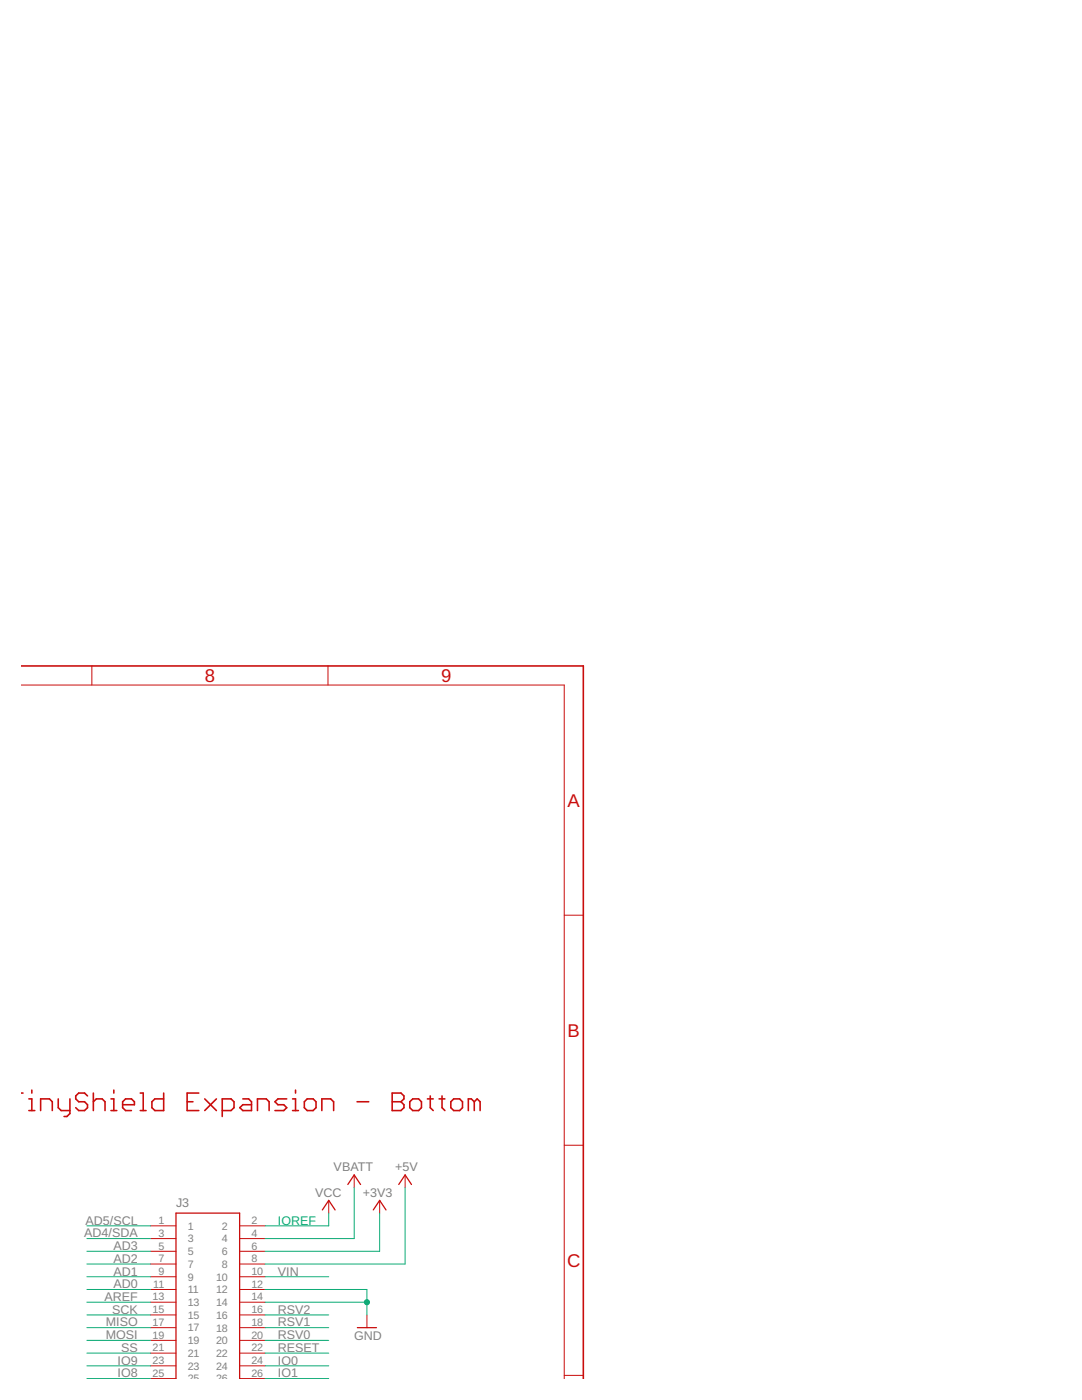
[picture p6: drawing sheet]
<svg xmlns="http://www.w3.org/2000/svg" width="216mm" height="279mm" viewBox="0 0 216 279" stroke-linecap="round" stroke-linejoin="round" font-family="sans-serif">
<g fill="none" stroke="#c90d0c" stroke-width=".32">
<path d="M4.1 132.9h112.3v142.4M4.1 218.1h.5M5.8 219.3h.5v2.3M6.3 217.6v.5M11.6 219.3v1.8l.6 .5h1.7M13.9 219.3v2.9l-.5 .6h-.6M17.5 218.7l-.6-.6h-1.2l-.6 .6v.6l.6 .6h1.2l.6 .6v.6l-.6 .5h-1.2l-.6-.5M18.6 219.9l.6-.6h1.2l.6 .6v1.7M18.6 218.1v3.5M22.1 219.3h.6v2.3M22.7 217.6v.5M28 218.1h.6v3.5"/>
<path d="M32.7 218.1v3.5h-1.8l-.6-.5v-1.2l.6-.6h1.8M37.3 219.9h1.2M39.7 218.1h-2.4v3.5h2.4M40.9 219.3l2.3 2.3M43.2 219.3l-2.3 2.3M48.5 219.3h1.1l.6 .6v1.7h-1.7l-.6-.5 .6-.6h1.7M57.2 219.3h-1.7l-.6 .6 .6 .6h1.1l.6 .6-.6 .5h-1.7M58.4 219.3h.6v2.3M59 217.6v.5M61.3 219.3h1.2l.6 .6v1.2l-.6 .5h-1.2l-.6-.5v-1.2zM71.2 219.9h2.4M78.3 218.1h1.7l.6 .6v.6l-.6 .6 .6 .6v.6l-.6 .5h-1.7z"/>
<path d="M78.3 219.9h1.7M81.8 219.9l.6-.6h1.1l.6 .6v1.2l-.6 .5h-1.1l-.6-.5zM85.3 219.3h1.1M85.9 218.7v2.4l.5 .5M87.6 219.3h1.2M88.2 218.7v2.4l.6 .5M90.5 219.3h1.2l.6 .6v1.2l-.6 .5h-1.2l-.5-.5v-1.2zM94.6 219.9l-.6-.6h-.5v2.3M94.6 219.9v1.7M94.6 219.9l.6-.6 .6 .6v1.7M5.8 221.6h1.1M8.1 221.6v-2.3h1.8l.5 .6v1.7"/>
<path d="M22.1 221.6h1.2M24.5 220.5h2.3v-.6l-.6-.6h-1.1l-.6 .6v1.2l.6 .5h1.1M28 221.6h1.1M44.3 221.6h1.8l.6-.5v-1.2l-.6-.6h-1.8v3.5M51.4 221.6v-2.3h1.7l.6 .6v1.7M58.4 221.6h1.1M64.2 221.6v-2.3h1.8l.6 .6v1.7"/>
</g>
<path d="M69.4 236.4l1.3-1.9 1.2 1.9M79.6 236.4l1.2-1.9 1.3 1.9M64.3 241.5l1.3-1.9 1.3 1.9M74.5 241.5l1.3-1.9 1.2 1.9M35.1 275.3v-33.2h12.7v33.2M71.3 265h3.8" fill="none" stroke="#c90d0c" stroke-width=".25"/>
<g fill="none" stroke="#c90d0c" stroke-width=".2">
<path d="M4.1 136.7h108.5v138.6M18.3 132.9v3.8M65.4 132.9v3.8M112.6 182.6h3.8M65.6 239.6v2.5M70.7 234.5v2.5M75.8 239.6v2.5M80.8 234.5v2.5M112.6 228.6h3.8M30 244.6h5.1M30 247.2h5.1M30 249.7h5.1"/>
<path d="M30 252.3h5.1M30 254.8h5.1M30 257.3h5.1M30 259.9h5.1M47.8 244.6h5.1M47.8 247.2h5.1M47.8 249.7h5.1M47.8 252.3h5.1M47.8 254.8h5.1M47.8 257.3h5.1M47.8 259.9h5.1M30 262.4h5.1"/>
<path d="M30 265h5.1M30 267.5h5.1M30 270h5.1M30 272.6h5.1M30 275.1h5.1M47.8 262.4h5.1M47.8 265h5.1M47.8 267.5h5.1M47.8 270h5.1M47.8 272.6h5.1M47.8 275.1h5.1M73.2 262.4v2.6"/>
<path d="M112.6 274.5h3.8"/>
</g>
<g fill="none" stroke="#0dab76" stroke-width=".2">
<path d="M70.7 237v10.2h-17.8M80.8 237v15.3h-27.9M17.3 244.6h12.7M17.3 247.2h12.7M17.3 249.7h12.7M17.3 252.3h12.7M17.3 254.8h12.7M17.3 257.3h12.7M17.3 259.9h12.7M52.9 254.8h12.7M52.9 257.3h20.3v5.1M52.9 259.9h20.3"/>
<path d="M65.6 242.1v2.5h-12.7M75.8 242.1v7.6h-22.9M17.3 262.4h12.7M17.3 265h12.7M17.3 267.5h12.7M17.3 270h12.7M17.3 272.6h12.7M17.3 275.1h12.7M52.9 262.4h12.7M52.9 265h12.7M52.9 267.5h12.7M52.9 270h12.7"/>
<path d="M52.9 272.6h12.7M52.9 275.1h12.7"/>
</g>
<circle cx="73.2" cy="259.9" r=".51" fill="#0dab76" stroke="#0dab76" stroke-width=".2"/>
<g font-size="3.7" fill="#c90d0c">
<text x="40.9" y="136.1">8</text>
<text x="88" y="136.1">9</text>
<text x="113.3" y="161">A</text>
<text x="113.3" y="206.9">B</text>
<text x="113.2" y="252.8">C</text>
</g>
<g font-size="2.5" fill="#808080">
<text x="66.6" y="233.7">VBATT</text>
<text x="78.8" y="233.7">+5V</text>
<text x="62.9" y="238.8">VCC</text>
<text x="72.4" y="238.8">+3V3</text>
<text x="17.1" y="244.4">AD5/SCL</text>
<text x="35.1" y="240.8">J3</text>
<text x="16.8" y="246.9">AD4/SDA</text>
<text x="22.6" y="249.5">AD3</text>
<text x="22.6" y="252">AD2</text>
<text x="22.6" y="254.6">AD1</text>
<text x="22.6" y="257.1">AD0</text>
<text x="55.4" y="254.6">VIN</text>
<text x="20.8" y="259.6">AREF</text>
<text x="22.4" y="262.2">SCK</text>
<text x="55.4" y="262.2">RSV2</text>
<text x="21.1" y="264.7">MISO</text>
<text x="21.1" y="267.3">MOSI</text>
<text x="24.2" y="269.8">SS</text>
<text x="55.4" y="269.8">RESET</text>
<text x="55.4" y="264.7">RSV1</text>
<text x="55.4" y="267.3">RSV0</text>
<text x="70.7" y="267.5">GND</text>
<text x="23.5" y="272.3">IO9</text>
<text x="23.5" y="274.9">IO8</text>
<text x="55.4" y="274.9">IO1</text>
<text x="55.4" y="272.3">IO0</text>
</g>
<text font-size="2.5" fill="#0dab76" x="55.4" y="244.4">IOREF</text>
<g font-size="2.1" fill="#808080">
<text x="31.6" y="244.3">1</text>
<text x="37.5" y="245.4">1</text>
<text x="44.3" y="245.4">2</text>
<text x="50.2" y="244.3">2</text>
<text x="31.6" y="246.8">3</text>
<text x="31.6" y="249.4">5</text>
<text x="31.6" y="251.9">7</text>
<text x="37.5" y="248">3</text>
<text x="37.5" y="250.5">5</text>
<text x="44.3" y="248">4</text>
<text x="44.3" y="250.5">6</text>
<text x="50.2" y="246.8">4</text>
<text x="50.2" y="249.4">6</text>
<text x="50.2" y="251.9">8</text>
<text x="30.6" y="257">11</text>
<text x="31.6" y="254.5">9</text>
<text x="37.5" y="253">7</text>
<text x="37.5" y="255.6">9</text>
<text x="43.1" y="255.6">10</text>
<text x="44.3" y="253">8</text>
<text x="50.2" y="254.5">10</text>
<text x="50.2" y="257">12</text>
<text x="30.4" y="259.5">13</text>
<text x="30.4" y="262.1">15</text>
<text x="37.5" y="258.1">11</text>
<text x="37.5" y="260.7">13</text>
<text x="37.5" y="263.2">15</text>
<text x="43.1" y="258.1">12</text>
<text x="43.1" y="260.7">14</text>
<text x="43.1" y="263.2">16</text>
<text x="50.2" y="259.5">14</text>
<text x="50.2" y="262.1">16</text>
<text x="30.4" y="264.6">17</text>
<text x="30.4" y="267.2">19</text>
<text x="30.4" y="269.7">21</text>
<text x="37.5" y="265.7">17</text>
<text x="37.5" y="268.3">19</text>
<text x="43.1" y="265.7">18</text>
<text x="43.1" y="268.3">20</text>
<text x="50.2" y="264.6">18</text>
<text x="50.2" y="267.2">20</text>
<text x="50.2" y="269.7">22</text>
<text x="30.4" y="272.2">23</text>
<text x="30.4" y="274.8">25</text>
<text x="37.5" y="270.8">21</text>
<text x="37.5" y="273.3">23</text>
<text x="37.5" y="275.9">25</text>
<text x="43.1" y="270.8">22</text>
<text x="43.1" y="273.3">24</text>
<text x="43.1" y="275.9">26</text>
<text x="50.2" y="272.2">24</text>
<text x="50.2" y="274.8">26</text>
</g>
</svg>
